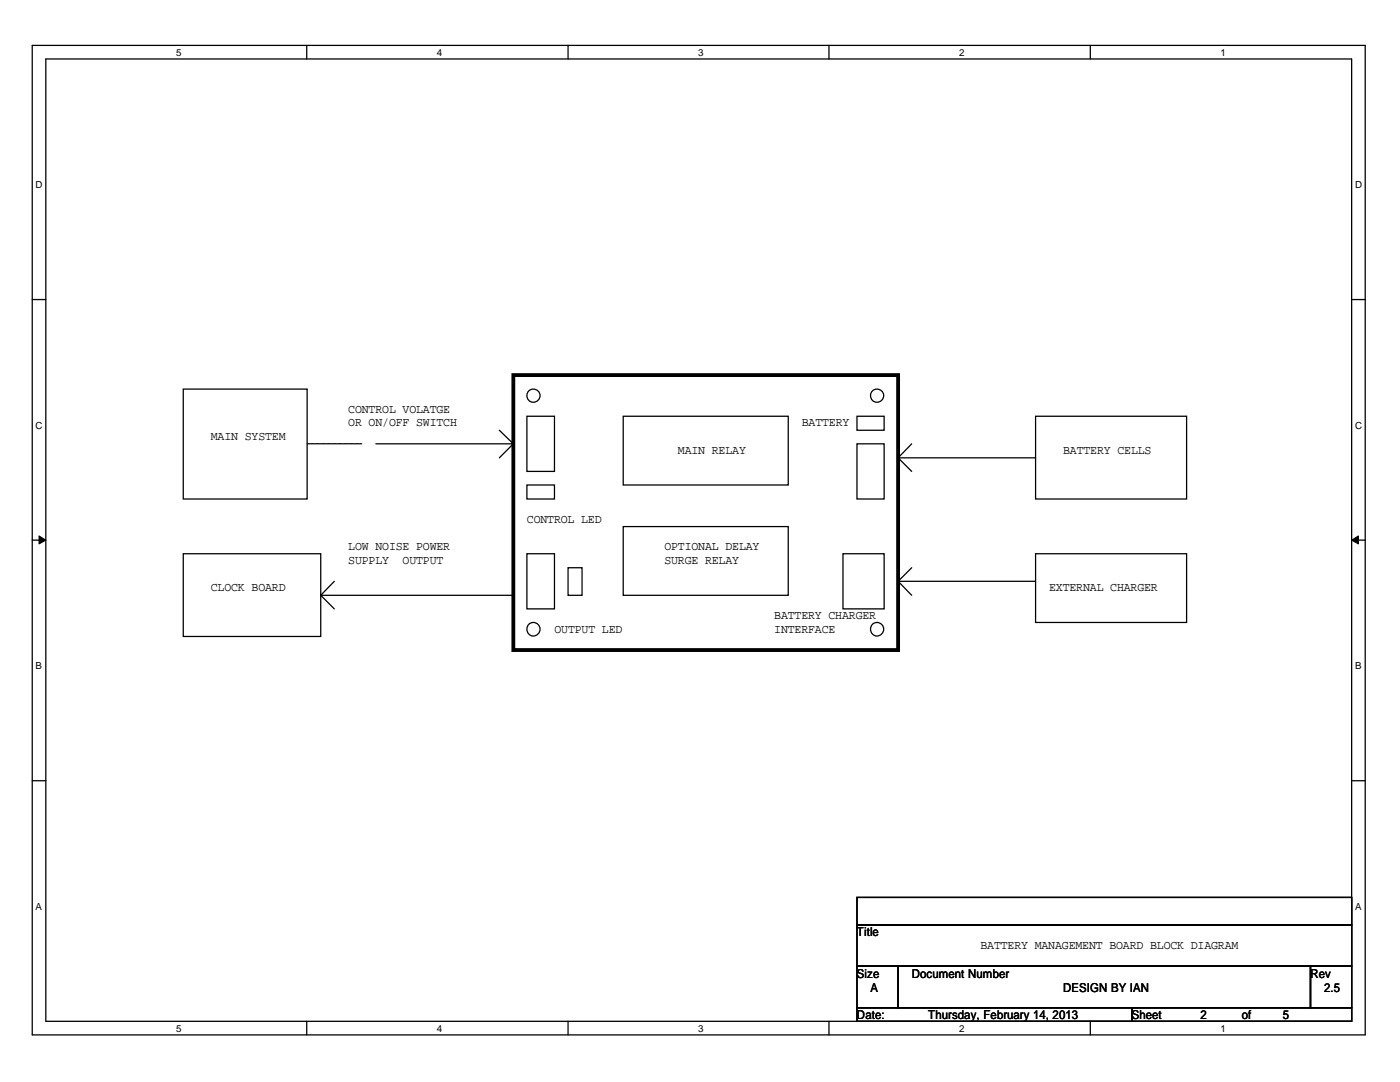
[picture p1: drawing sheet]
<svg xmlns="http://www.w3.org/2000/svg" width="279mm" height="216mm" viewBox="0 0 279 216" stroke-linecap="round" stroke-linejoin="round" font-family="sans-serif">
<path d="M6.4 9.1h266.1v197.4h-266.1zM9.1 11.8h260.6v192h-260.6z" fill="none" stroke="#000" stroke-width=".25"/>
<g fill="#fff">
<path d="M35.1 9.3h1.1v2.2h-1.1z"/>
<path d="M35.1 204h1.1v2.2h-1.1z"/>
</g>
<path d="M61.2 9.1v2.7M61.2 203.8v2.7" fill="none" stroke="#000" stroke-width=".25"/>
<g fill="#fff">
<path d="M87.2 9.3h1.1v2.2h-1.1z"/>
<path d="M87.2 204h1.1v2.2h-1.1z"/>
</g>
<path d="M113.4 9.1v2.7M113.4 203.8v2.7" fill="none" stroke="#000" stroke-width=".25"/>
<g fill="#fff">
<path d="M139.4 9.3h1.1v2.2h-1.1z"/>
<path d="M139.4 204h1.1v2.2h-1.1z"/>
</g>
<path d="M165.4 9.1v2.7M165.4 203.8v2.7" fill="none" stroke="#000" stroke-width=".25"/>
<g fill="#fff">
<path d="M191.4 9.3h1.1v2.2h-1.1z"/>
<path d="M191.4 204h1.1v2.2h-1.1z"/>
</g>
<path d="M217.6 9.1v2.7M217.6 203.8v2.7" fill="none" stroke="#000" stroke-width=".25"/>
<g fill="#fff">
<path d="M243.6 9.3h1.1v2.2h-1.1z"/>
<path d="M243.6 204h1.1v2.2h-1.1z"/>
<path d="M7.1 35.7h1.5v2.2h-1.5z"/>
<path d="M270.4 35.7h1.5v2.2h-1.5z"/>
<path d="M7.1 83.7h1.5v2.2h-1.5z"/>
<path d="M270.4 83.7h1.5v2.2h-1.5z"/>
</g>
<path d="M6.4 59.8h2.7M269.7 59.8h2.8" fill="none" stroke="#000" stroke-width=".25"/>
<g fill="#fff">
<path d="M7.1 131.7h1.3v2.2h-1.3z"/>
<path d="M270.4 131.7h1.3v2.2h-1.3z"/>
</g>
<path d="M6.4 107.8h2.7M269.7 107.8h2.8" fill="none" stroke="#000" stroke-width=".25"/>
<g fill="#000" stroke="#000" stroke-width=".2">
<path d="M7.8 106.9l1.3 .9-1.3 .7z" fill-rule="evenodd"/>
<path d="M269.7 107.8l1.4-.9v1.6z" fill-rule="evenodd"/>
</g>
<g fill="#fff">
<path d="M7.1 179.7h1.3v2.2h-1.3z"/>
<path d="M270.4 179.7h1.3v2.2h-1.3z"/>
</g>
<g fill="none" stroke="#000" stroke-width=".25">
<path d="M36.6 77.6h24.7v22h-24.7zM75 88.6h27.4M99.7 85.9l2.7 2.7M102.4 88.6l-2.7 2.8M105.2 83.1h5.5v11h-5.5zM105.2 96.8h5.5v2.8h-5.5zM124.4 83.1h32.9v13.7h-32.9zM171 88.6h5.4v11h-5.4zM171 83.1h5.4v2.8h-5.4zM179.2 91.4h27.5M179.2 91.4l2.7 2.7M181.9 88.6l-2.7 2.8"/>
<path d="M206.7 83.1h30.1v16.5h-30.1zM36.6 110.5h27.4v16.5h-27.4zM64 118.8h38.4M64 118.8l2.7 2.7M66.7 116l-2.7 2.8M105.2 110.5h5.5v11h-5.5zM113.4 113.3h2.8v5.5h-2.8zM124.4 105.1h32.9v13.7h-32.9zM168.2 110.5h8.2v11h-8.2zM179.2 116h27.5M179.2 116l2.7 2.8M181.9 113.3l-2.7 2.7"/>
<path d="M206.7 110.5h30.1v13.7h-30.1zM6.4 155.8h2.7M269.7 155.8h2.8M171 179.1h98.7v5.5h-98.7zM171 184.6h98.7v8.2h-98.7zM171 192.8h8.2v8.3h-8.2zM179.2 192.8h82.3v8.3h-82.3zM261.5 192.8h8.2v8.3h-8.2zM171 201.1h54.9v2.7h-54.9zM225.9 201.1h43.8v2.7h-43.8z"/>
<circle cx="106.5" cy="79" r="1.33"/>
<circle cx="175" cy="79" r="1.33"/>
<circle cx="106.4" cy="125.5" r="1.34"/>
<circle cx="175" cy="125.5" r="1.34"/>
</g>
<path d="M102.4 74.8h76.8v54.9h-76.8z" fill="none" stroke="#000" stroke-width=".76"/>
<path d="M72.2 88.6h-10.9" fill="none" stroke="#000" stroke-width=".2" stroke-dasharray=".1 .1 .1 .1 .1 .1 .1 .1"/>
<g font-size="2.5">
<text x="69.5" y="82.4">CONTROL VOLATGE</text>
<text x="42.1" y="87.9">MAIN SYSTEM</text>
<text x="69.5" y="85.1">OR ON/OFF SWITCH</text>
<text x="160" y="85.1">BATTERY</text>
<text x="135.3" y="90.6">MAIN RELAY</text>
<text x="212.2" y="90.6">BATTERY CELLS</text>
<text x="105.2" y="104.3">CONTROL LED</text>
<text x="69.5" y="109.8">LOW NOISE POWER</text>
<text x="69.5" y="112.5">SUPPLY</text>
<text x="80.3" y="112.5">OUTPUT</text>
<text x="132.6" y="109.8">OPTIONAL DELAY</text>
<text x="132.6" y="112.5">SURGE RELAY</text>
<text x="42.1" y="118">CLOCK BOARD</text>
<text x="209.4" y="118">EXTERNAL CHARGER</text>
<text x="154.5" y="123.5">BATTERY CHARGER</text>
<text x="110.7" y="126.2">OUTPUT LED</text>
<text x="154.5" y="126.2">INTERFACE</text>
<text x="171" y="186.9">Title</text>
<text x="195.7" y="189.4">BATTERY MANAGEMENT BOARD BLOCK DIAGRAM</text>
<text x="171" y="195.1">Size</text>
<text x="173.7" y="197.9">A</text>
<text x="181.9" y="195.1">Document Number</text>
<text x="212.2" y="197.9">DESIGN BY IIIAN</text>
<text x="212.2" y="197.9">DESIGN BY AN</text>
<text x="261.5" y="195.1">Rev</text>
<text x="264.2" y="197.9">2.5</text>
<text x="171" y="203.4">Date:</text>
<text x="185.3" y="203.4">Thursday, February 14, 2013</text>
<text x="225.9" y="203.4">Sheet</text>
<text x="239.6" y="203.4">2</text>
<text x="247.8" y="203.4">of</text>
<text x="256" y="203.4">5</text>
</g>
<g font-size="1.9">
<text x="35.1" y="11.1">5</text>
<text x="87.2" y="11.1">4</text>
<text x="139.4" y="11.1">3</text>
<text x="191.4" y="11.1">2</text>
<text x="243.6" y="11.1">1</text>
<text x="7.1" y="37.5">D</text>
<text x="270.4" y="37.5">D</text>
<text x="7.1" y="85.5">C</text>
<text x="270.4" y="85.5">C</text>
<text x="7.1" y="133.5">B</text>
<text x="270.4" y="133.5">B</text>
<text x="7.1" y="181.5">A</text>
<text x="270.4" y="181.5">A</text>
<text x="35.1" y="205.8">5</text>
<text x="87.2" y="205.8">4</text>
<text x="139.4" y="205.8">3</text>
<text x="191.4" y="205.8">2</text>
<text x="243.6" y="205.8">1</text>
</g>
</svg>
